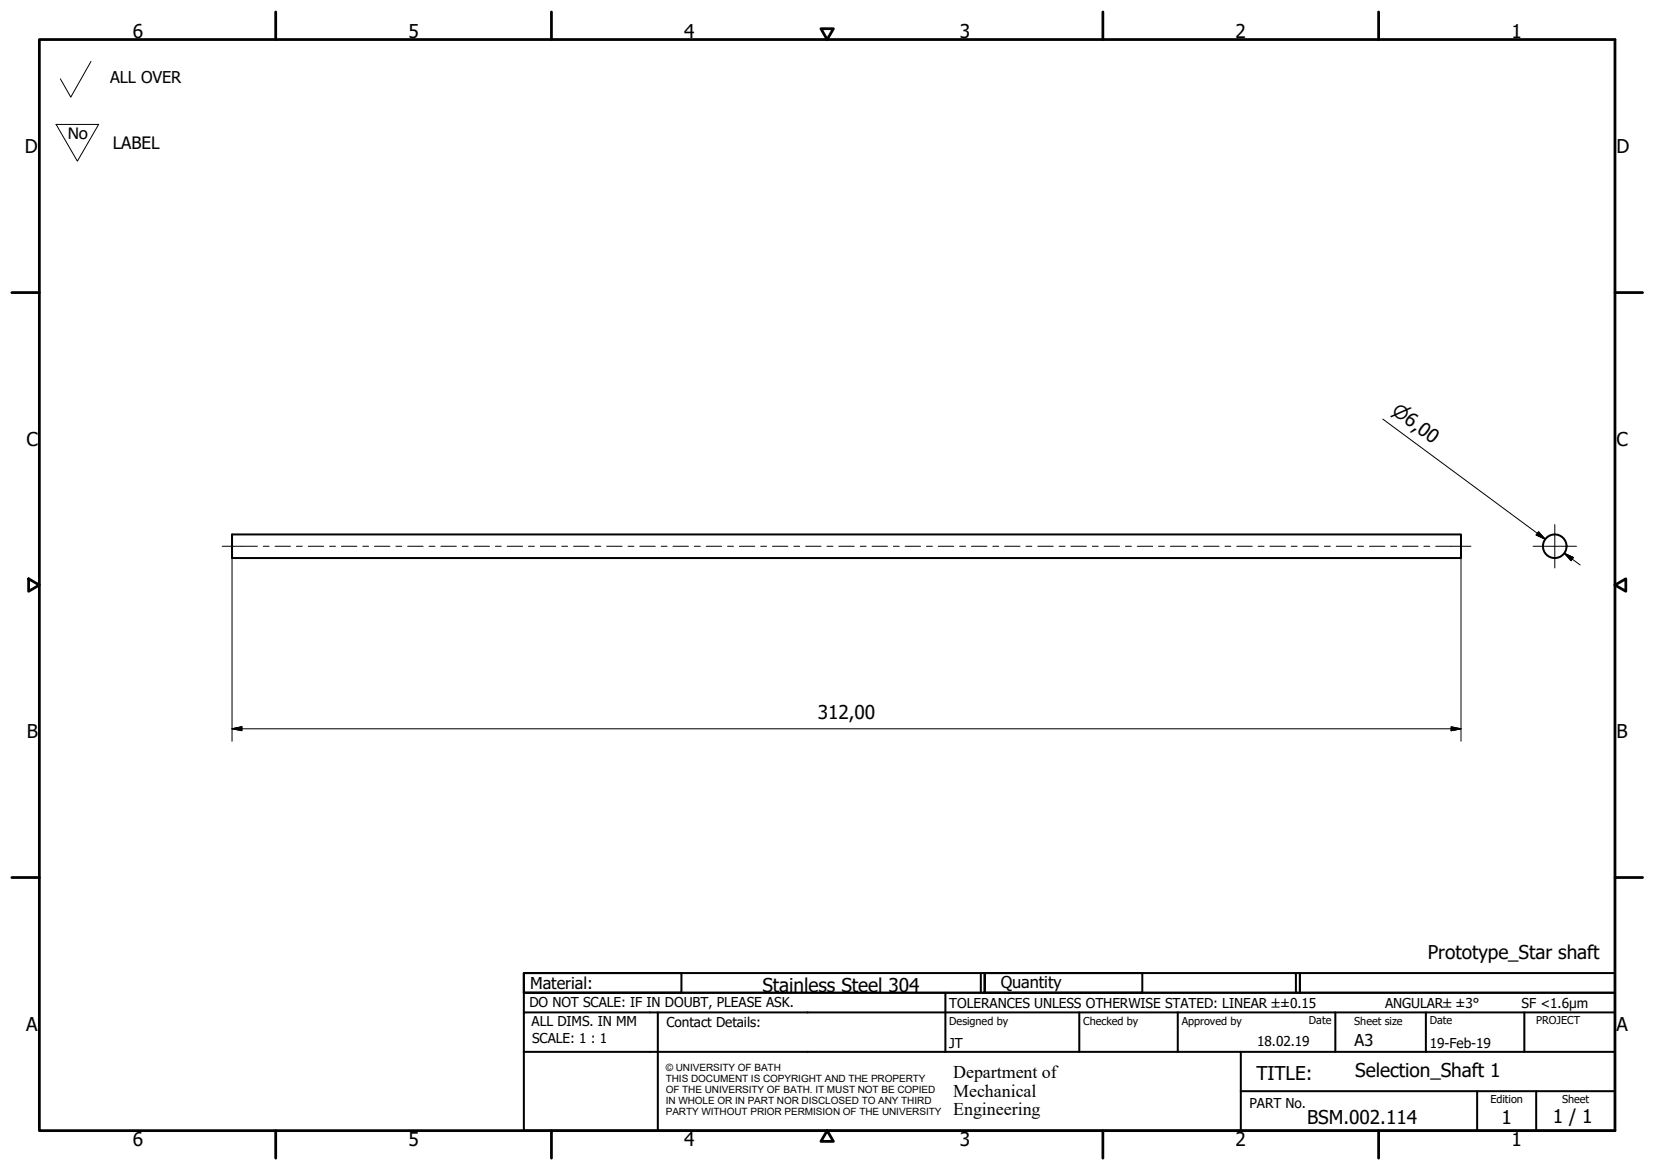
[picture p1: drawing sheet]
<svg xmlns="http://www.w3.org/2000/svg" width="420mm" height="297mm" viewBox="0 0 420 297" stroke-linecap="round" stroke-linejoin="round" font-family="sans-serif">
<!-- layer: Visible (ISO) -->
<g fill="none" stroke="#000" stroke-width=".51">
<path d="M58.9 135.7h312v6h-312z"/>
<circle cx="394.7" cy="138.7" r="3"/>
</g>
<!-- layer: Border (ISO) -->
<g fill="none" stroke="#000" stroke-width=".7">
<path d="M10 10h400v277h-400zM70 3v7M140 3v7M208.4 7.3h3.2l-1.6 2.7zM280 3v7M350 3v7M3 74.3h7M410 74.3h7M7.3 146.9l2.7 1.6-2.7 1.6zM410 148.5l2.7-1.6v3.2zM3 222.8h7M410 222.8h7"/>
<path d="M70 287v7M140 287v7M210 287l1.6 2.8h-3.2zM280 287v7M350 287v7"/>
</g>
<!-- layer: Title (ISO) -->
<g fill="none" stroke="#000" stroke-width=".51">
<path d="M133 247h40v5h-40zM133 247h117v5h-117zM133 257v-5h277v5M133 257h277v30h-277zM167 257v30M240 252v15M249 247v5M250 247h40v5h-40zM250 247h80v5h-80zM274 257v10M299 257v10M329 247v5"/>
<path d="M330 247h80v5h-80zM339 257v10M362 257v10M387 257v10M133 267h277M315 277h95M315 267v20M375 277v10M390 277v10"/>
</g>
<!-- layer: Sketch Geometry (ISO) -->
<path d="M23.1 15.6l-5.1 9.1-2.7-4.7M14.2 31.6h10.8l-5.4 9.3z" fill="none" stroke="#000" stroke-width=".25"/>
<!-- layer: Centerline (ISO) -->
<g fill="none" stroke="#000" stroke-width=".25">
<path d="M56.4 138.7h8.9M66.8 138.7h1.5M69.8 138.7h3.9M75.2 138.7h1.6M78.3 138.7h3.9M83.7 138.7h1.5M86.7 138.7h3.9M92.1 138.7h1.5M95.1 138.7h3.9M100.5 138.7h1.5M103.5 138.7h3.9M108.9 138.7h1.5"/>
<path d="M111.9 138.7h3.9M117.3 138.7h1.6M120.4 138.7h3.9M125.8 138.7h1.5M128.8 138.7h3.9M134.2 138.7h1.5M137.2 138.7h3.9M142.6 138.7h1.5M145.6 138.7h3.9M151 138.7h1.5M154 138.7h3.9M159.4 138.7h1.5"/>
<path d="M162.4 138.7h3.9M167.9 138.7h1.5M170.9 138.7h3.9M176.3 138.7h1.5M179.3 138.7h3.9M184.7 138.7h1.5M187.7 138.7h3.9M193.1 138.7h1.5M196.1 138.7h3.9M201.5 138.7h1.5M204.5 138.7h3.9M210 138.7h1.5"/>
<path d="M213 138.7h3.9M218.4 138.7h1.5M221.4 138.7h3.9M226.8 138.7h1.5M229.8 138.7h3.9M235.2 138.7h1.5M238.2 138.7h3.9M243.6 138.7h1.5M246.6 138.7h3.9M252.1 138.7h1.5M255 138.7h4M260.5 138.7h1.5"/>
<path d="M263.5 138.7h3.9M268.9 138.7h1.5M271.9 138.7h3.9M277.3 138.7h1.5M280.3 138.7h3.9M285.7 138.7h1.5M288.7 138.7h4M294.1 138.7h1.5M297.1 138.7h4M302.6 138.7h1.5M305.6 138.7h3.9M311 138.7h1.5"/>
<path d="M314 138.7h3.9M319.4 138.7h1.5M322.4 138.7h3.9M327.8 138.7h1.5M330.8 138.7h3.9M336.2 138.7h1.5M339.2 138.7h4M344.7 138.7h1.5M347.7 138.7h3.9M353.1 138.7h1.5M356.1 138.7h3.9M361.5 138.7h1.5"/>
<path d="M364.5 138.7h8.9"/>
</g>
<!-- layer: Center Mark (ISO) -->
<path d="M389.2 138.7h11M394.7 133.2v11" fill="none" stroke="#000" stroke-width=".25"/>
<!-- layer: Dimension (ISO) -->
<path d="M351 106.4l41.3 30.5-2-1.5M390.6 135l1.7 1.9-2.3-1.1zM58.9 141.7v46.5M370.9 141.7v46.5M397.1 140.5l2.3 1-.6 .9zM397.1 140.5l4.1 2.9M58.9 185l2.5-.5v1zM58.9 185h312M368.4 184.5l2.5 .5-2.5 .5z" fill="none" stroke="#000" stroke-width=".25"/>
<path d="M390 135.8l2.3 1.1zM390.6 135l1.7 1.9-2.3-1.1zM397.1 140.5l2.3 1zM397.1 140.5l2.3 1-.6 .9zM58.9 185l2.5-.5zM58.9 185l2.5-.5v1zM368.4 185.5l2.5-.5zM368.4 184.5l2.5 .5-2.5 .5z" fill="#000" stroke="#000" stroke-width=".25"/>
<g font-size="4.8">
<text x="33.7" y="9.6">6</text>
<text x="103.7" y="9.6">5</text>
<text x="173.7" y="9.6">4</text>
<text x="243.7" y="9.6">3</text>
<text x="313.7" y="9.6">2</text>
<text x="383.7" y="9.6">1</text>
<text x="6.3" y="38.9">D</text>
<text x="410.4" y="38.9">D</text>
<text x="6.7" y="113.2">C</text>
<text x="410.4" y="113.2">C</text>
<text x="207.6" y="182.6">312,00</text>
<text x="6.8" y="187.4">B</text>
<text x="410.4" y="187.4">B</text>
<text x="362.5" y="243.6">Prototype_Star shaft</text>
<text x="193.5" y="251.9">Stainless Steel 304</text>
<text x="6.7" y="261.7">A</text>
<text x="410.4" y="261.7">A</text>
<text x="319" y="274.2">TITLE:</text>
<text x="344.1" y="273.5">Selection_Shaft 1</text>
<text x="331.9" y="285.3">BSM.002.114</text>
<text x="381.2" y="285.3">1</text>
<text x="394.2" y="285">1 / 1</text>
<text x="33.7" y="291">6</text>
<text x="103.7" y="290.9">5</text>
<text x="173.7" y="290.9">4</text>
<text x="243.7" y="291">3</text>
<text x="313.7" y="291">2</text>
<text x="383.7" y="290.9">1</text>
</g>
<text font-size="4.7" x="17.1" y="35.4">No</text>
<g font-size="4.6">
<text x="353.1" y="104.9" transform="rotate(36 353.1 104.9)">⌀6,00</text>
<text x="242" y="273.7">Department of</text>
<text x="242" y="278.4">Mechanical</text>
<text x="242" y="283.2">Engineering</text>
</g>
<text font-size="4.3" x="28.6" y="37.8">LABEL</text>
<g font-size="4.1">
<text x="28" y="21.1">ALL OVER</text>
<text x="134.6" y="251.1">Material:</text>
<text x="254" y="250.8">Quantity</text>
<text x="343.9" y="265.6">A3</text>
</g>
<g font-size="3.5">
<text x="134.4" y="255.6">DO NOT SCALE: IF IN DOUBT, PLEASE ASK.</text>
<text x="241" y="256">TOLERANCES UNLESS OTHERWISE STATED: LINEAR ±±0.15</text>
<text x="351.6" y="256">ANGULAR±±3°</text>
<text x="386.3" y="256">SF &lt;1.6µm</text>
<text x="134.9" y="260.6">ALL DIMS. IN MM</text>
<text x="169.2" y="260.6">Contact Details:</text>
<text x="135.1" y="264.8">SCALE: 1 : 1</text>
<text x="241" y="266">JT</text>
<text x="319.2" y="265.5">18.02.19</text>
<text x="363" y="266">19-Feb-19</text>
<text x="317.2" y="281.2">PART No.</text>
</g>
<g font-size="2.8">
<text x="241" y="260.1">Designed by</text>
<text x="275" y="260.1">Checked by</text>
<text x="300" y="260.1">Approved by</text>
<text x="332.3" y="260">Date</text>
<text x="343.8" y="260.1">Sheet size</text>
<text x="363" y="260">Date</text>
<text x="390" y="260.1">PROJECT</text>
<text x="378.4" y="280.1">Edition</text>
<text x="396.6" y="280.1">Sheet</text>
</g>
<g font-size="2.5">
<text x="169" y="271.9">© UNIVERSITY OF BATH</text>
<text x="169" y="274.7">THIS DOCUMENT IS COPYRIGHT AND THE PROPERTY</text>
<text x="169" y="277.5">OF THE UNIVERSITY OF BATH. IT MUST NOT BE COPIED</text>
<text x="169" y="280.4">IN WHOLE OR IN PART NOR DISCLOSED TO ANY THIRD</text>
<text x="169" y="283.2">PARTY WITHOUT PRIOR PERMISION OF THE UNIVERSITY</text>
</g>
</svg>
